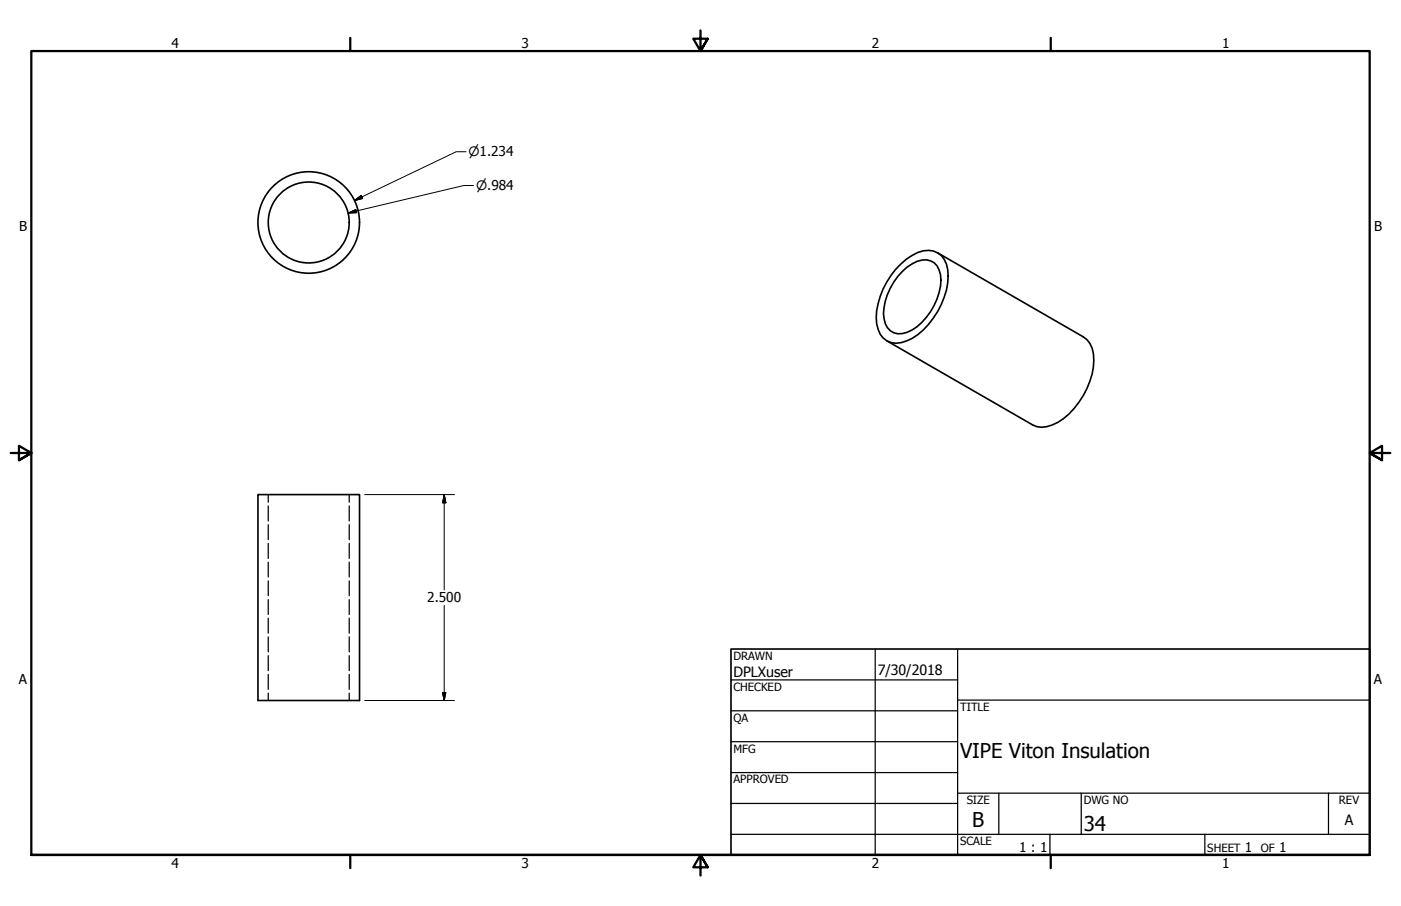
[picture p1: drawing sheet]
<svg xmlns="http://www.w3.org/2000/svg" width="432mm" height="279mm" viewBox="0 0 432 279" stroke-linecap="round" stroke-linejoin="round" font-family="sans-serif">
<!-- layer: Visible (ANSI) -->
<g fill="none" stroke="#000" stroke-width=".51">
<path d="M289 78l44.9 25.9a7.5 7.5 0 0 1 3.2 7.2 24.5 24.5 0 0 1-11 19.1 8.3 8.3 0 0 1-7.9 .8l-44.9-25.9M276.1 83a14.9 14.9 0 0 1 10.1-5.8 6.1 6.1 0 0 1 5.9 6 23.8 23.8 0 0 1-10.9 21.1 8.3 8.3 0 0 1-7.9 .8 9.1 9.1 0 0 1-3.1-9.3 25.4 25.4 0 0 1 5.9-12.8zM278.1 83.7a10.9 10.9 0 0 1 7.5-3.6 5.4 5.4 0 0 1 4.4 6.3 19 19 0 0 1-10.4 16.1 4.9 4.9 0 0 1-7.1-4.2 18.5 18.5 0 0 1 5.6-14.6zM79.5 152.5h31.3v63.5h-31.3z"/>
<circle cx="95.2" cy="68.6" r="15.7"/>
<circle cx="95.2" cy="68.6" r="12.5"/>
</g>
<!-- layer: Hidden (ANSI) -->
<g fill="none" stroke="#000" stroke-width=".38">
<path d="M82.7 152.5v2.4M82.7 156v4.7M107.6 152.5v2.4M107.6 156v4.7M82.7 161.8v4.6M82.7 167.6v4.6M82.7 173.4v4.5M82.7 179.1v4.6M107.6 161.8v4.6M107.6 167.6v4.6M107.6 173.4v4.5M107.6 179.1v4.6"/>
<path d="M82.7 184.9v4.6M82.7 190.6v4.7M82.7 196.4v4.6M107.6 184.9v4.6M107.6 190.6v4.7M107.6 196.4v4.6M82.7 202.2v4.6M82.7 208v4.6M82.7 213.7v2.3M107.6 202.2v4.6M107.6 208v4.6M107.6 213.7v2.3"/>
</g>
<!-- layer: Border (ANSI) -->
<path d="M107.9 11.7v4M215.9 9.4v6.3l-2.2-3.8h4.4l-2.2 3.8 2.2-3.8M323.8 11.7v4M3.3 139.7h6.4l-3.9-2.2v4.4l3.9-2.2-3.9 2.2M428.5 139.7h-6.4l3.9-2.2v4.4l-3.9-2.2 3.9 2.2M9.7 263.7v-248h412.4v248h-412.4h412.4M107.9 263.7v4M218.1 267.5l-2.2-3.8 2.2 3.8h-4.4l2.2-3.8v6.3M323.8 263.7v4" fill="none" stroke="#000" stroke-width=".7"/>
<!-- layer: Title (ANSI) -->
<g fill="none" stroke="#000" stroke-width=".38">
<path d="M225.3 209.7h69.8M225.3 219.2h69.8M269.7 200.2v63.5M295.1 215.9h127M295.1 200.2v63.5M225.3 228.7h69.8M225.3 238.3h69.8M225.3 257.3h196.8M225.3 247.8h69.8M295.1 244.6h127M307.8 244.6v12.7M323.6 257.3v6.4"/>
<path d="M333.2 244.6v12.7M371.3 257.3v6.4M409.4 244.6v12.7"/>
</g>
<path d="M225.3 200.2h196.8v63.5h-196.8z" fill="none" stroke="#000" stroke-width=".51"/>
<!-- layer: Dimension (ANSI) -->
<path d="M143.6 46.8h-3l-31.3 15M145.9 57.2h-3l-35.6 8.5M107.3 65.7l2.4-1.1 .2 1zM109.3 61.8l2-1.5 .5 .9zM112.4 152.5h27.7M136.9 152.5l.5 2.6h-1zM136.9 152.5v29.4M136.9 186.7v29.3M112.4 216h27.7M136.4 213.6h1l-.5 2.4z" fill="none" stroke="#000" stroke-width=".31"/>
<path d="M107.3 65.7l2.4-1.1zM107.3 65.7l2.4-1.1 .2 1zM109.3 61.8l2-1.5zM109.3 61.8l2-1.5 .5 .9zM136.9 152.5l.5 2.6zM136.9 152.5l.5 2.6h-1zM136.4 213.6l.5 2.4zM136.4 213.6h1l-.5 2.4z" fill="#000" stroke="#000" stroke-width=".31"/>
<g font-size="6.3">
<text x="295.9" y="233.7">VIPE Viton Insulation</text>
<text x="299.7" y="255.1">B</text>
<text x="334" y="256.4">34</text>
</g>
<g font-size="4.4">
<text x="226.1" y="208.9">DPLXuser</text>
<text x="270.5" y="208.2">7/30/2018</text>
<text x="414.5" y="254.4">A</text>
</g>
<g font-size="4.2">
<text x="52.8" y="14.7">4</text>
<text x="160.8" y="14.7">3</text>
<text x="268.7" y="14.7">2</text>
<text x="376.7" y="14.7">1</text>
<text x="5.9" y="71.4">B</text>
<text x="423.5" y="71.4">B</text>
<text x="131.7" y="185.8">2.500</text>
<text x="5.8" y="211.1">A</text>
<text x="423.4" y="211.1">A</text>
<text x="314.1" y="262.9">1 : 1</text>
<text x="383.7" y="262.8">1</text>
<text x="394.2" y="262.8">1</text>
<text x="52.8" y="267.7">4</text>
<text x="160.8" y="267.7">3</text>
<text x="268.7" y="267.7">2</text>
<text x="376.7" y="267.7">1</text>
</g>
<g font-size="4">
<text x="144.4" y="48.3">⌀1.234</text>
<text x="146.7" y="58.7">⌀.984</text>
</g>
<g font-size="3.5">
<text x="226.1" y="203.5">DRAWN</text>
<text x="226.1" y="213">CHECKED</text>
<text x="295.9" y="219.2">TITLE</text>
<text x="226.1" y="222.6">QA</text>
<text x="226.1" y="232.1">MFG</text>
<text x="226.1" y="241.6">APPROVED</text>
<text x="297.9" y="248">SIZE</text>
<text x="334" y="248">DWG NO</text>
<text x="412.7" y="247.9">REV</text>
<text x="295.9" y="260.7">SCALE</text>
<text x="372.1" y="262.8">SHEET</text>
<text x="388.6" y="262.8">OF</text>
</g>
</svg>
